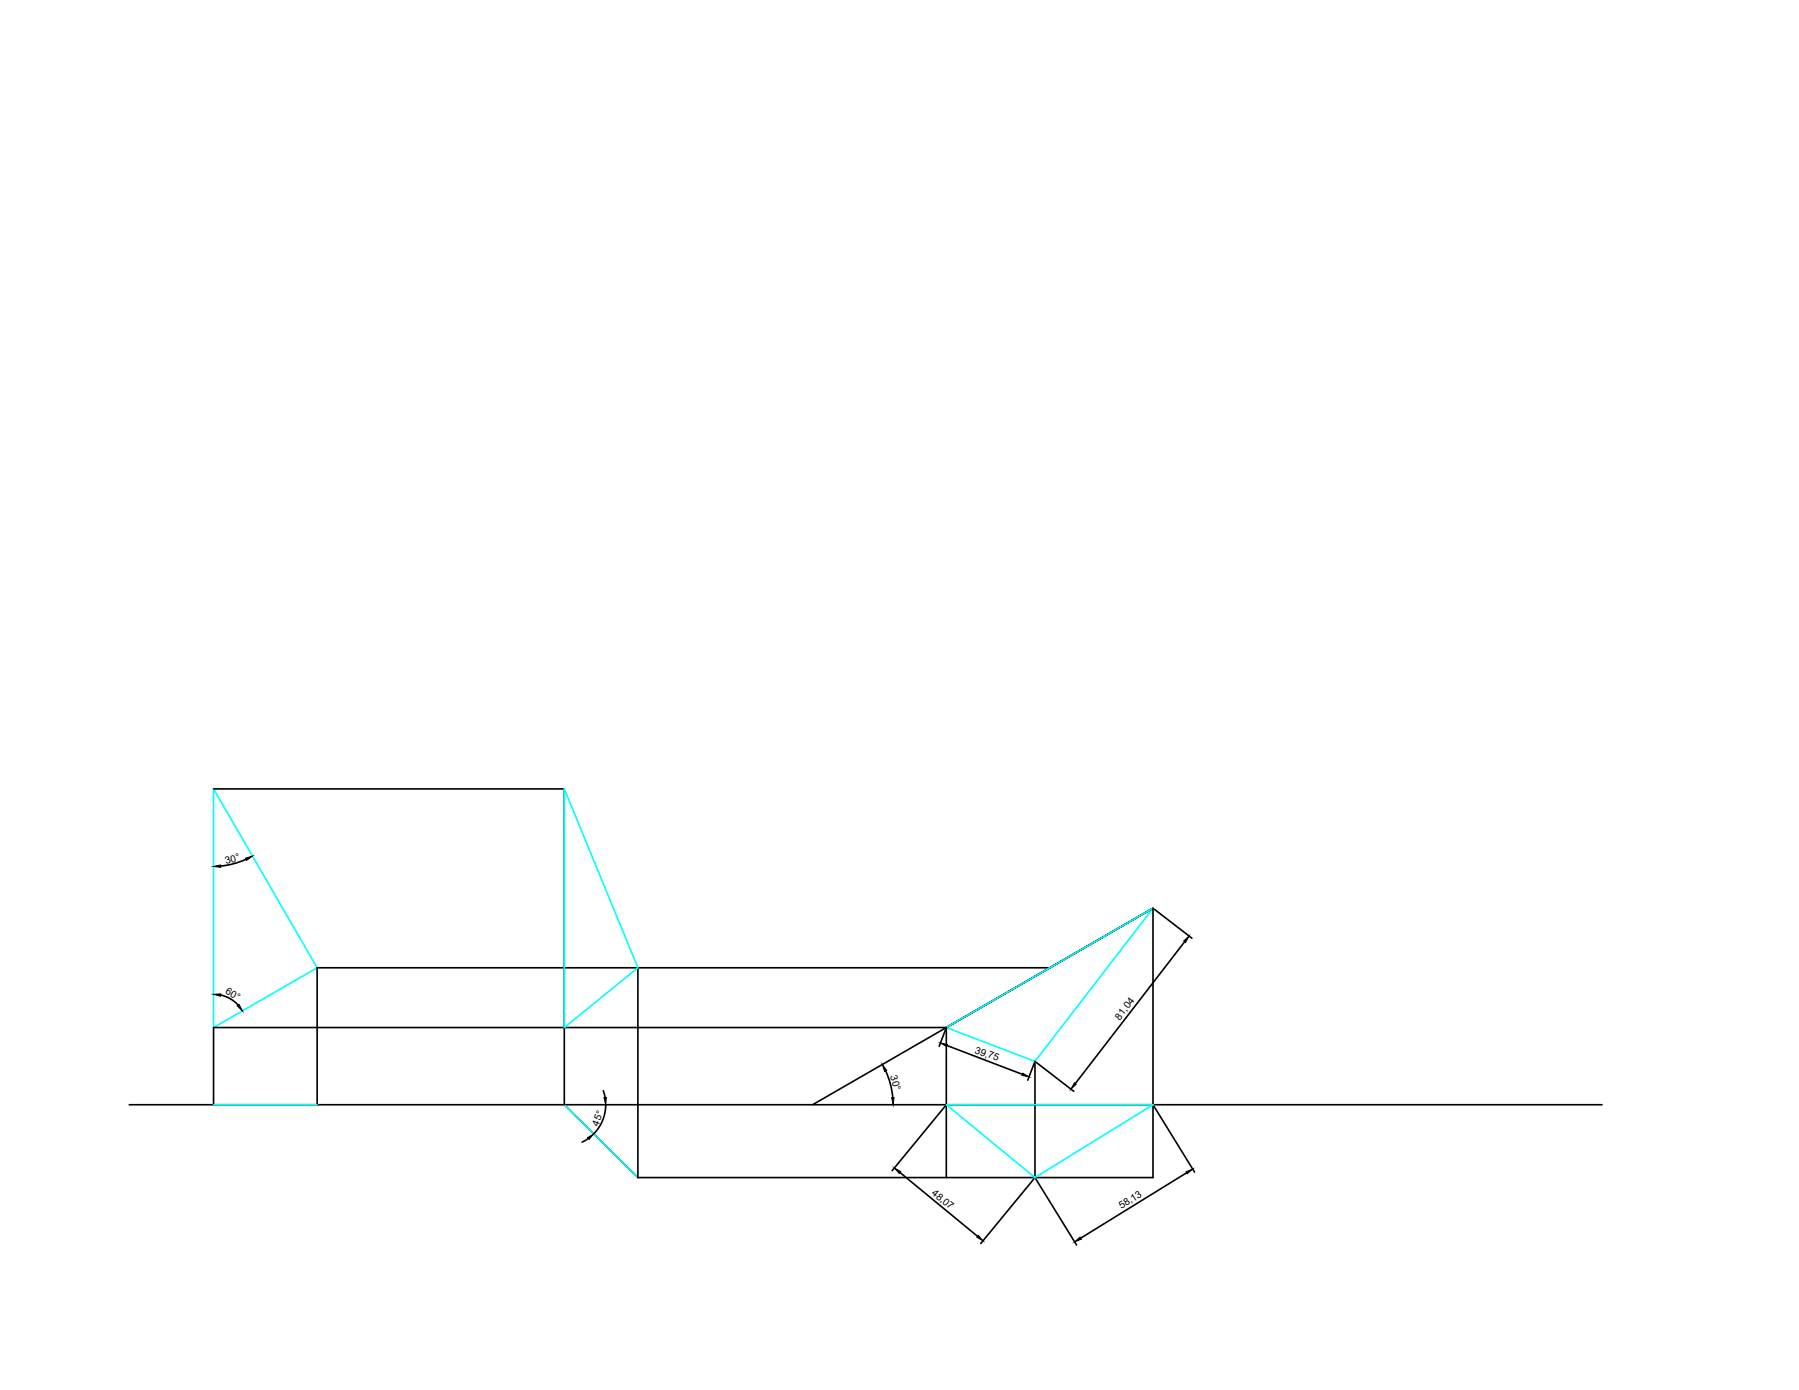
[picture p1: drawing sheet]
<svg xmlns="http://www.w3.org/2000/svg" width="279mm" height="216mm" viewBox="0 0 279 216" stroke-linecap="round" stroke-linejoin="round" font-family="sans-serif">
<!-- layer: 0 -->
<g fill="none" stroke="#000" stroke-width=".25">
<path d="M33.2 122.5h54.4v49.1l11.5 11.3M38.2 133.5l-2.2 .7-1.7 .3M34.3 154.5l1.4 .6 1.3 1M99.1 150.3v32.6M146.9 159.9l-1 2.6M147 159.6l32.1-18.5-52.9 30.5M147 159.6h-113.8v12M147 159.6v23.3M163.1 150.3h-113.8v21.3M179.1 141.1v41.8h-80M179.3 141.2l5.8 4.5M184 146.3l-17 22"/>
<path d="M20.1 171.6h228.7M91.4 176.8l-1 .6M93.7 169.4l.3 1.1M94.1 171.6a6.4 6.4 0 0 1-1.9 4.5M137.5 166.3l.7 1.8 .5 2.4M146.8 171.8l-8.2 10M147.1 162.4l11.7 4.5M160.6 165.1l-1 2.7M160.7 164.9v18M161 165l5.8 4.5M179.2 171.8l6.3 10.3M139.8 182.1l12 9.9"/>
<path d="M160.6 183.1l-8.3 10M160.9 183.1l6.3 10.3M184.3 182.2l-16.4 10.1"/>
</g>
<path d="M33.2 122.5l16.1 27.8-16.1 9.3zM87.6 122.5l11.5 27.8-11.5 9.3zM147 159.6l32.1-18.5-18.4 23.8zM33.2 171.6h16.1M87.6 171.6l11.5 11.3M147 171.6h32.1l-18.4 11.3z" fill="none" stroke="#0ff" stroke-width=".25"/>
<g fill="#000" stroke="#000" stroke-width=".16">
<path d="M33.2 134.6l1.1-.3v.4zM38.1 133.3l1.1-.3-.9 .6zM33.2 154.4h1.1v.3zM36.8 156.2l.3-.2 .5 1zM183.8 146.1l.9-.7-.6 1zM91.2 176.7l1-.6-.7 .9zM93.8 170.5h.4l-.1 1.1zM137 165.3l.7 .9-.3 .2zM138.5 170.5h.4l-.2 1.1zM146.1 162l1.1 .2-.2 .4zM158.8 166.7l1 .6-1.1-.3zM166.9 168.2l.3 .2-.9 .8z"/>
<path d="M138.9 181.4l1 .6-.3 .3zM151.9 191.9l.8 .8-1-.5zM166.9 192.9l.8-.7 .2 .3zM184.2 182l1-.4-.8 .7z"/>
</g>
<g font-size="1.6">
<text x="35.1" y="134.2" transform="rotate(-15 35.1 134.2)">30°</text>
<text x="34.9" y="154.3" transform="rotate(30 34.9 154.3)">60°</text>
<text x="173.9" y="158.5" transform="rotate(-52 173.9 158.5)">81,04</text>
<text x="138.3" y="167.2" transform="rotate(75 138.3 167.2)">30°</text>
<text x="151.3" y="163.5" transform="rotate(21 151.3 163.5)">39,75</text>
<text x="92.9" y="175" transform="rotate(-68 92.9 175)">45°</text>
<text x="144.6" y="185.5" transform="rotate(39 144.6 185.5)">48,07</text>
<text x="174.2" y="187.8" transform="rotate(-32 174.2 187.8)">58,13</text>
</g>
</svg>
